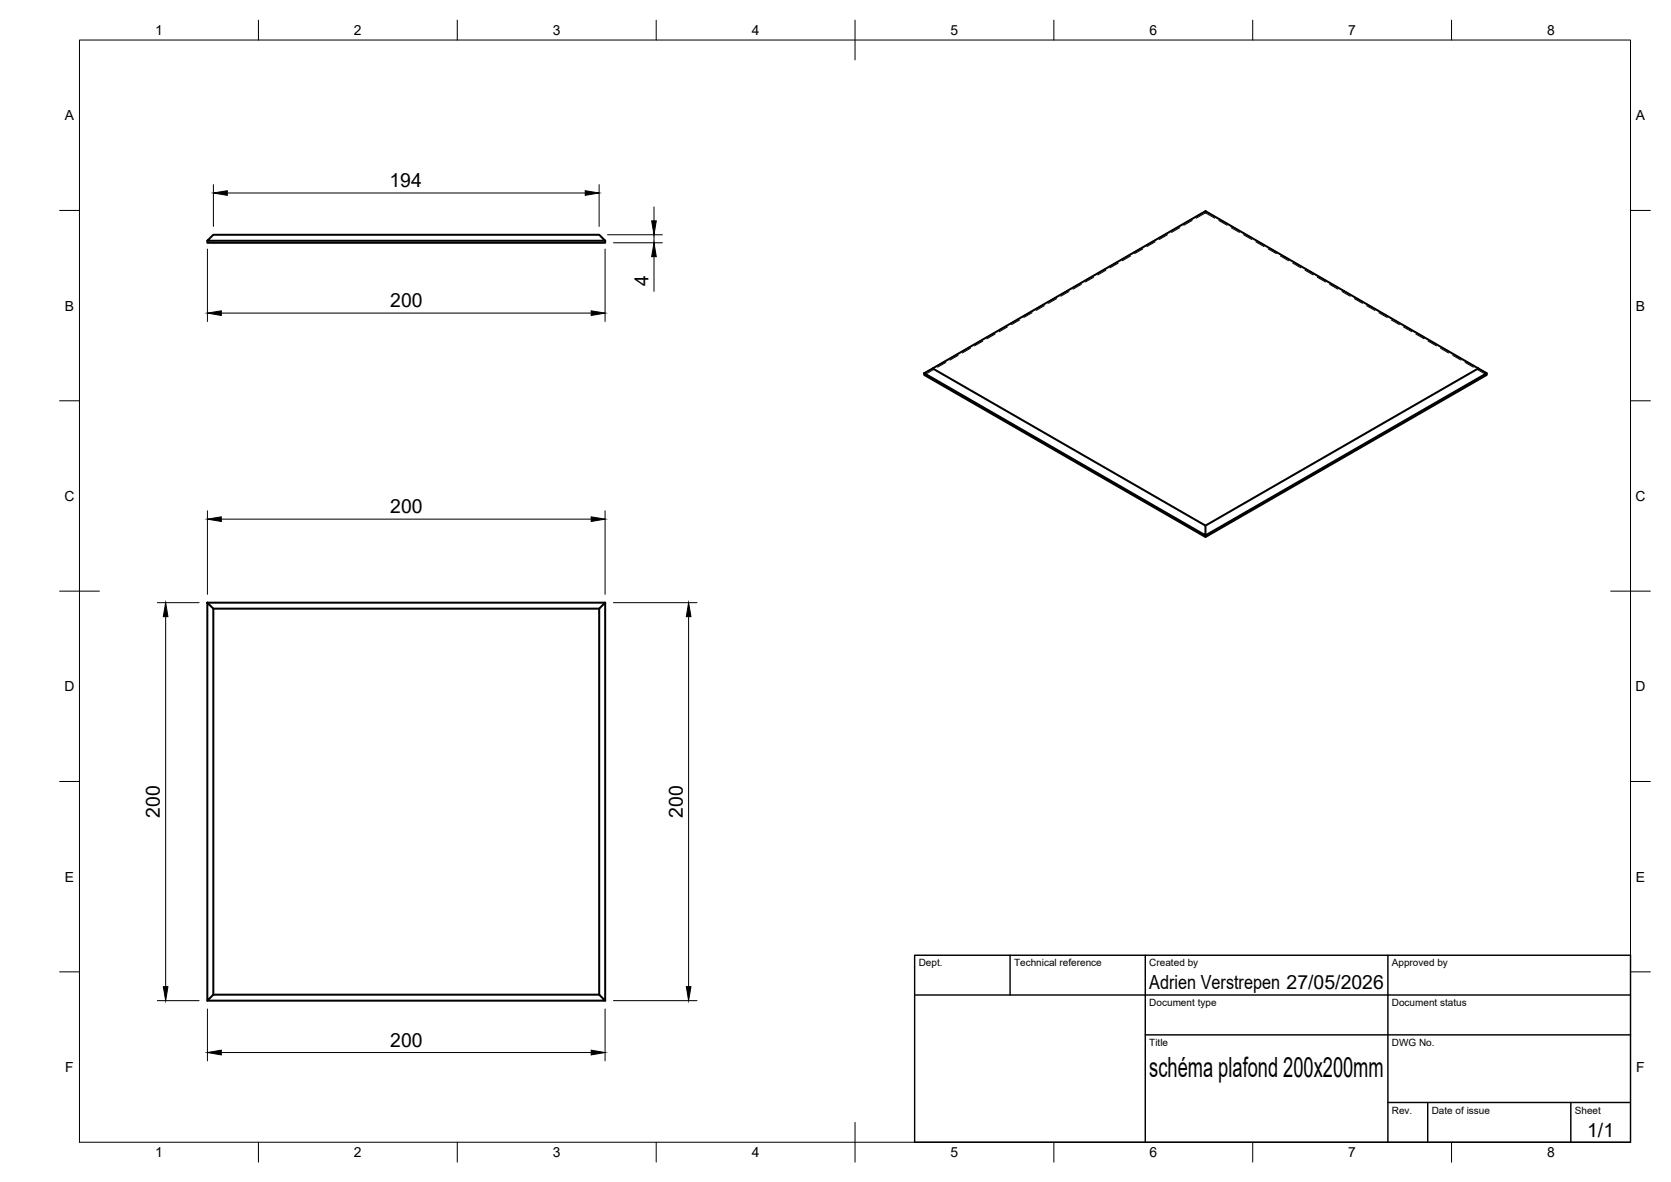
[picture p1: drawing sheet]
<svg xmlns="http://www.w3.org/2000/svg" width="420mm" height="297mm" viewBox="0 0 420 297" stroke-linecap="round" stroke-linejoin="round" font-family="sans-serif">
<!-- layer: Visible -->
<g fill="none" stroke="#000" stroke-width=".51">
<path d="M52.1 60.5l1.5-1.5h97.1l1.5 1.5zM52.1 60.5v.5h100.1v-.5M232.4 93.8l2.1-1.2 68.6 39.5v2.4zM232.4 93.8v.4l70.7 40.7M234.5 92.6l68.6-39.5 68.6 39.5M371.7 92.6l2.1 1.2-70.7 40.7v.4l70.7-40.7v-.4M371.7 92.6l-68.6 39.5M52.1 151.5l1.5 1.5v97l-1.5 1.5zM52.1 151.5h100.1M53.6 153h97.1l1.5-1.5v100M150.7 153v97M53.6 250h97.1"/>
<path d="M150.7 250l1.5 1.5h-100.1"/>
</g>
<!-- layer: Hidden -->
<g fill="none" stroke="#000" stroke-width=".25">
<path d="M293.5 58.6l-2 1.2M293.5 59l-2 1.2M296.7 56.8l-2.1 1.2M296.7 57.2l-2.1 1.2M299.7 55l-2 1.2M299.7 55.4l-2 1.2M303.1 53.1h.1M303.1 53.1l-2.3 1.3M303.1 53.1l2.3 1.3M303.1 53.5l2.3 1.3M303.1 53.1v.4M303.1 53.5l-2.3 1.3"/>
<path d="M306.5 55l2 1.2M306.5 55.4l2 1.2M309.6 56.8l2 1.2M309.6 57.2l2 1.2M312.7 58.6l2 1.2M312.7 59l2 1.2M256.4 80l-2.1 1.2M259.5 78.2l-2.1 1.2M259.5 78.6l-2.1 1.2M262.6 76.4l-2.1 1.2M262.6 76.8l-2.1 1.2M265.7 74.6l-2.1 1.2"/>
<path d="M265.7 75l-2.1 1.2M268.8 72.8l-2.1 1.2M268.8 73.3l-2.1 1.2M271.9 71.1l-2.1 1.1M271.9 71.5l-2.1 1.2M275 69.3l-2.1 1.2M275 69.7l-2.1 1.2M278.1 67.5l-2.1 1.2M278.1 67.9l-2.1 1.2M281.2 65.7l-2.1 1.2M281.2 66.1l-2.1 1.2M284.3 63.9l-2.1 1.2"/>
<path d="M284.3 64.3l-2.1 1.2M287.4 62.2l-2.1 1.1M287.4 62.6l-2.1 1.1M290.4 60.4l-2 1.2M290.4 60.8l-2 1.2M315.8 60.4l2 1.2M315.8 60.8l2 1.2M318.9 62.2l2 1.1M318.9 62.6l2 1.1M321.9 63.9l2.1 1.2M321.9 64.3l2.1 1.2M325.1 65.7l2 1.2"/>
<path d="M325.1 66.1l2 1.2M328.1 67.5l2.1 1.2M328.1 67.9l2.1 1.2M331.2 69.3l2.1 1.2M331.2 69.7l2.1 1.2M334.3 71.1l2.1 1.1M334.3 71.5l2.1 1.2M337.4 72.8l2.1 1.2M337.4 73.3l2.1 1.2M340.5 74.6l2.1 1.2M340.5 75l2.1 1.2M343.6 76.4l2.1 1.2"/>
<path d="M343.6 76.8l2.1 1.2M346.7 78.2l2.1 1.2M346.7 78.6l2.1 1.2M349.8 80l2.1 1.2M234.7 92.5l-2.3 1.3M234.7 92.9l-2.3 1.3M237.8 90.7l-2 1.2M237.8 91.1l-2 1.2M240.9 88.9l-2 1.2M240.9 89.3l-2 1.2M244 87.5l-2 1.2M244 87.1l-2 1.2"/>
<path d="M247.1 85.3l-2.1 1.2M247.1 85.7l-2.1 1.2M250.2 83.6l-2.1 1.1M250.2 84l-2.1 1.1M253.3 81.8l-2.1 1.2M253.3 82.2l-2.1 1.2M256.4 80.4l-2.1 1.2M349.8 80.4l2.1 1.2M352.9 81.8l2.1 1.2M352.9 82.2l2.1 1.2M356 83.6l2.1 1.1M356 84l2.1 1.1"/>
<path d="M359.1 85.3l2.1 1.2M359.1 85.7l2.1 1.2M362.2 87.1l2.1 1.2M362.2 87.5l2.1 1.2M365.3 88.9l2 1.2M365.3 89.3l2 1.2M368.4 90.7l2.1 1.2M368.4 91.1l2.1 1.2M371.5 92.5l2.3 1.3M371.5 92.9l2.3 1.3"/>
</g>
<!-- layer: BORDER -->
<g fill="none" stroke="#000" stroke-width=".25">
<path d="M20 10.1h390v276.9h-390zM65 5.1v5M115 5.1v5M165 5.1v5M215 5.1v10M265 5.1v5M315 5.1v5M365 5.1v5M15 52.9h5M410 52.9h5M15 100.7h5M410 100.7h5"/>
<path d="M15 148.6h10M405 148.6h10M15 196.4h5M410 196.4h5M15 244.2h5M410 244.2h5M65 287v5M115 287v5M165 287v5M215 282.1v9.9M265 287v5M315 287v5"/>
<path d="M365 287v5"/>
</g>
<!-- layer: TITLEBLOCK -->
<path d="M230 240.1h180v46.9h-180zM230 250h180M254 240.1v9.9M288 240.1v46.9M349 240.1v46.9M288 260.1h122M349 277.1h61M359 277.1v9.9M395 277.1v9.9" fill="none" stroke="#000" stroke-width=".36"/>
<!-- layer: FD_Dimensions -->
<g fill="none" stroke="#000" stroke-width=".25">
<path d="M53.7 46.4v10.5M57.1 48.5h90.1M150.6 46.4v10.5M152.8 59h13.7M164.4 52v3.5M164.4 59v2M52.2 62.6v18.2M55.6 78.7h93.1M152.1 62.6v18.2M154.2 61h12.3M164.4 64.5v8.7M52.2 128.4v21"/>
<path d="M55.6 130.5h93.1M152.1 128.4v21M39.6 151.5h10.5M41.7 155v93M154.2 151.5h21.1M173.1 155v93M39.6 251.5h10.5M52.2 253.6v13M152.1 253.6v13M154.2 251.5h21.1M55.6 264.5h93.1"/>
</g>
<g fill="#000" stroke="#000" stroke-width=".25">
<path d="M53.7 48.5l3.4-.6v1.2zM147.2 47.9l3.4 .6-3.4 .6zM163.9 55.5h1.1l-.6 3.5zM52.2 78.7l3.4-.6v1.2zM148.7 78.1l3.4 .6-3.4 .6zM164.4 61l.6 3.5h-1.1zM52.2 130.5l3.4-.6v1.1zM148.7 129.9l3.4 .6-3.4 .5zM41.7 151.5l.5 3.5h-1.1zM173.1 151.5l.6 3.5h-1.1zM41.1 248h1.1l-.5 3.5zM172.6 248h1.1l-.6 3.5z"/>
<path d="M52.2 264.5l3.4-.6v1.2zM148.7 263.9l3.4 .6-3.4 .6z"/>
</g>
<text font-size="7" x="289" y="270.6">schéma plafond 200x200mm</text>
<g font-size="4.9">
<text x="97.9" y="47">194</text>
<text x="163" y="71.9" transform="rotate(-90 163 71.9)">4</text>
<text x="98.1" y="77.2">200</text>
<text x="98.1" y="129">200</text>
<text x="40.2" y="205.5" transform="rotate(-90 40.2 205.5)">200</text>
<text x="171.7" y="205.5" transform="rotate(-90 171.7 205.5)">200</text>
<text x="289" y="248.5">Adrien Verstrepen 27/05/2026</text>
<text x="98.1" y="263">200</text>
<text x="399.1" y="285.7">1/1</text>
</g>
<g font-size="3.5">
<text x="39" y="8.8">1</text>
<text x="89" y="8.8">2</text>
<text x="139" y="8.8">3</text>
<text x="189" y="8.8">4</text>
<text x="239" y="8.8">5</text>
<text x="289" y="8.8">6</text>
<text x="339" y="8.8">7</text>
<text x="389" y="8.8">8</text>
<text x="16.3" y="30.2">A</text>
<text x="411.3" y="30.2">A</text>
<text x="16.3" y="78">B</text>
<text x="411.3" y="78">B</text>
<text x="16.2" y="125.9">C</text>
<text x="411.2" y="125.9">C</text>
<text x="16.2" y="173.7">D</text>
<text x="411.2" y="173.7">D</text>
<text x="16.3" y="221.6">E</text>
<text x="411.3" y="221.6">E</text>
<text x="16.4" y="269.4">F</text>
<text x="411.4" y="269.4">F</text>
<text x="39" y="290.8">1</text>
<text x="89" y="290.8">2</text>
<text x="139" y="290.8">3</text>
<text x="189" y="290.8">4</text>
<text x="239" y="290.8">5</text>
<text x="289" y="290.8">6</text>
<text x="339" y="290.8">7</text>
<text x="389" y="290.8">8</text>
</g>
<g font-size="2.5">
<text x="231" y="242.9">Dept.</text>
<text x="255" y="242.9">Technical reference</text>
<text x="289" y="242.9">Created by</text>
<text x="350" y="242.9">Approved by</text>
<text x="289" y="252.8">Document type</text>
<text x="350" y="252.8">Document status</text>
<text x="289" y="262.9">Title</text>
<text x="350" y="262.9">DWG No.</text>
<text x="350" y="279.9">Rev.</text>
<text x="360" y="279.9">Date of issue</text>
<text x="396" y="279.9">Sheet</text>
</g>
</svg>
